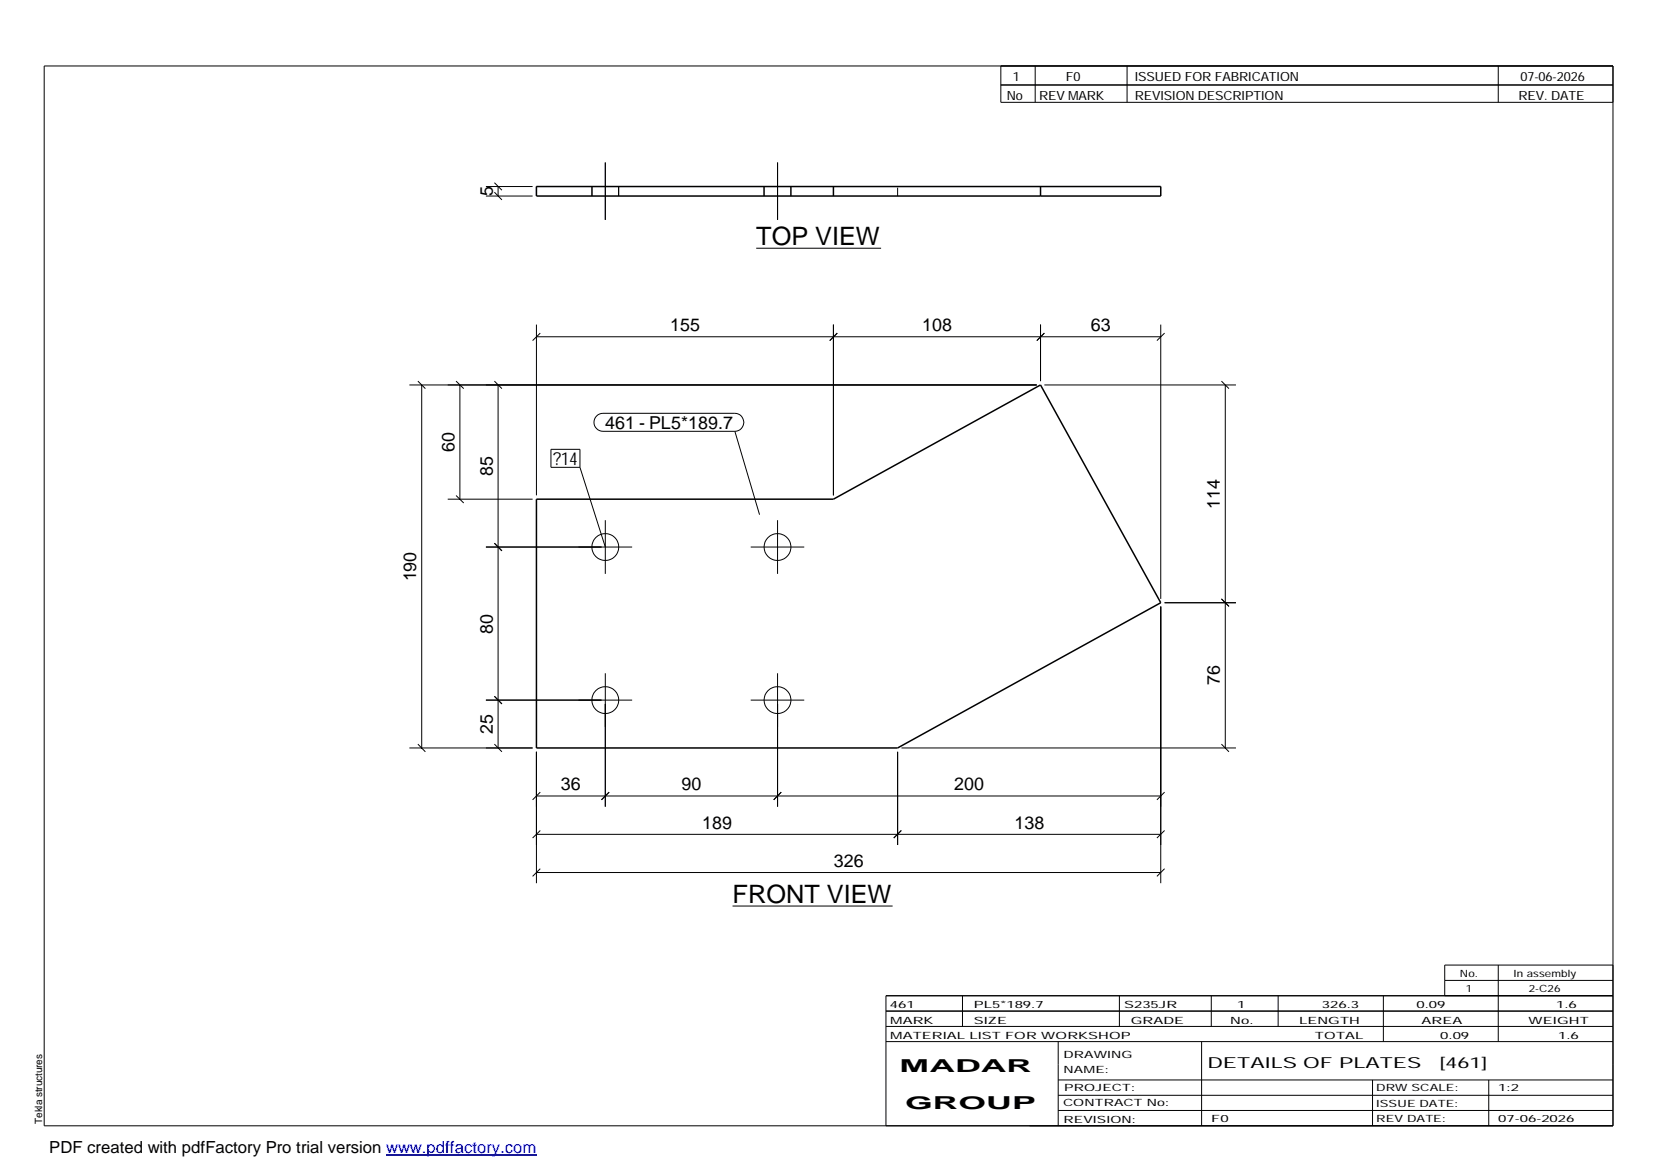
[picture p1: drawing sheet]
<svg xmlns="http://www.w3.org/2000/svg" width="420mm" height="297mm" viewBox="0 0 420 297" stroke-linecap="round" stroke-linejoin="round" font-family="sans-serif">
<g fill="none" stroke="#000" stroke-width=".25">
<path d="M11.2 16.7h398.3v269.1h-398.3zM254.1 16.7v9.3h155.4M262.8 16.7v9.3M286.1 16.7v9.3M380.4 16.7v9.3M254.1 21.6h155.4M123.4 49.8h11.8M123.4 47.4h11.8M125.5 48.8l1.9 1.9M125.5 46.4l1.9 1.9M126.4 47.4v2.4M150.3 47.4v2.4"/>
<path d="M153.7 41.3v14.5M157.1 47.4v2.4M194 47.4v2.4M197.4 41.3v14.5M200.8 47.4v2.4M192 63h31.7M103.9 97.7h159.3M106.1 96.8l1.9 1.9M107.1 97.7v92.2M115.8 96.8l1.9 1.9M116.8 97.7v29M125.5 96.8l1.9 1.9"/>
<path d="M126.4 97.7v92.2M136.2 82.4v43.4M136.2 85.5h158.5M137.2 84.6l-2 1.9M211.6 82.4v43.4M212.6 84.6l-1.9 1.9M264.2 82.4v14.4M265.1 97.7h48.7M265.1 84.6l-1.9 1.9M294.7 82.4v69.6M295.7 84.6l-2 1.9M310.1 96.8l1.9 1.9"/>
<path d="M311.1 97.7v92.2M139.9 114.1h7.3v4.5h-7.3zM147.2 118.6l6.5 20.3M151.5 105.6l.7-.5 .9-.2h33.5a2.29 2.29 0 0 1 2.2 2.3 2.29 2.29 0 0 1-2.2 2.3h-33.5a2.27 2.27 0 0 1-2.1-1.4 2.27 2.27 0 0 1 .5-2.5zM186.6 109.5l6.2 21.2M113.7 126.7h21.5M115.8 125.8l1.9 1.9M123.4 138.9h37.1M125.5 137.9l1.9 2M153.7 132.1v13.6M190.6 138.9h13.6M197.4 132.1v13.6"/>
<path d="M294.7 154v70.2M295.7 153h18.1M310.1 152l1.9 2M123.4 177.7h37.1M125.5 176.8l1.9 1.9M153.7 170.9v33.9M190.6 177.7h13.6M197.4 170.9v33.9M103.9 189.9h31.3M106.1 188.9l1.9 2M125.5 188.9l1.9 2M136.2 190.9v33.3"/>
<path d="M227.9 190.9v23.6M228.9 189.9h84.9M310.1 188.9l1.9 2M136.2 211.8h158.5M136.2 202.1h158.5M137.2 210.8l-2 2M137.2 201.1l-2 2M154.6 201.1l-1.9 2M198.3 201.1l-1.9 2M228.8 210.8l-1.9 2M295.7 210.8l-2 2M295.7 201.1l-2 2"/>
<path d="M136.2 221.5h158.5M137.2 220.5l-2 2M186 230h40.6M295.7 220.5l-2 2M224.9 256.7h184.6M244.3 252.8v7.8M284.2 252.8v7.8M307.5 252.8v7.8M324.5 252.8v7.8M351.2 252.8v11.6M366.8 248.9h42.7M380.4 245v19.4"/>
<path d="M409.5 245h-42.7v7.8M409.5 252.8h-184.6v33M224.9 264.4h184.6M224.9 260.6h184.6M268.6 264.4v21.4M268.6 274.2h140.9M268.6 278.1h140.9M305.1 264.4v21.4M348.4 274.2v11.6M378 274.2v11.6M268.6 281.9h140.9"/>
<circle cx="153.7" cy="138.9" r="3.4"/>
<circle cx="197.4" cy="138.9" r="3.4"/>
<circle cx="153.7" cy="177.7" r="3.4"/>
<circle cx="197.4" cy="177.8" r="3.4"/>
</g>
<path d="M136.2 47.4h158.5v2.4h-158.5zM211.6 47.4v2.4M264.2 47.4v2.4M136.2 126.7h75.4l52.6-29 30.5 55.3-66.8 36.9h-91.7z" fill="none" stroke="#000" stroke-width=".38"/>
<path d="M136.2 47.4v2.4M227.9 49.8v-2.4" fill="none" stroke="#000" stroke-width=".25" stroke-dasharray="2.1 2.1" stroke-linecap="butt"/>
<path d="M98 293.3h38.2" fill="none" stroke="#00f" stroke-width=".3"/>
<g font-size="6.4">
<text x="192" y="62.3">TOP VIEW</text>
<text x="186" y="229.3">FRONT VIEW</text>
</g>
<g font-size="4.5">
<text x="125.1" y="49.8" transform="rotate(-90 125.1 49.8)">5</text>
<text x="170.1" y="84.1">155</text>
<text x="234.1" y="84.1">108</text>
<text x="276.9" y="84.1">63</text>
<text x="153.7" y="108.9">461 - PL5*189.7</text>
<text x="115.4" y="114.8" transform="rotate(-90 115.4 114.8)">60</text>
<text x="140.4" y="118.1">?14</text>
<text x="125.1" y="120.8" transform="rotate(-90 125.1 120.8)">85</text>
<text x="309.7" y="129.1" transform="rotate(-90 309.7 129.1)">114</text>
<text x="105.7" y="147.6" transform="rotate(-90 105.7 147.6)">190</text>
<text x="125.1" y="160.9" transform="rotate(-90 125.1 160.9)">80</text>
<text x="309.7" y="174" transform="rotate(-90 309.7 174)">76</text>
<text x="125.1" y="186.3" transform="rotate(-90 125.1 186.3)">25</text>
<text x="142.4" y="200.7">36</text>
<text x="173" y="200.7">90</text>
<text x="242.3" y="200.7">200</text>
<text x="178.2" y="210.4">189</text>
<text x="257.5" y="210.4">138</text>
<text x="211.7" y="220.1">326</text>
<text x="228.4" y="272.3">MADAR</text>
<text x="229.8" y="281.6">GROUP</text>
</g>
<text font-size="4.2" x="12.5" y="292.7">PDF created with pdfFactory Pro trial version www.pdffactory.com</text>
<g font-size="3.9">
<text x="306.5" y="271.3">DETAILS OF PLATES</text>
<text x="365.4" y="271.3">[461]</text>
</g>
<g font-size="3.2">
<text x="257.1" y="20.5">1</text>
<text x="270.6" y="20.5">F0</text>
<text x="288.1" y="20.5">ISSUED FOR FABRICATION</text>
<text x="386" y="20.5">07-06-2026</text>
<text x="255.6" y="25.5">No</text>
<text x="263.8" y="25.5">REV MARK</text>
<text x="288.1" y="25.5">REVISION DESCRIPTION</text>
<text x="385.5" y="25.5">REV. DATE</text>
</g>
<g font-size="2.5">
<text x="370.6" y="247.9">No.</text>
<text x="372.1" y="251.8">1</text>
<text x="384.3" y="247.9">In assembly</text>
<text x="388.1" y="251.8">2-C26</text>
<text x="225.9" y="255.9">461</text>
<text x="247.3" y="255.9">PL5*189.7</text>
<text x="285.4" y="255.9">S235JR</text>
<text x="314.1" y="255.9">1</text>
<text x="335.6" y="255.9">326.3</text>
<text x="359.6" y="255.9">0.09</text>
<text x="395.1" y="255.9">1.6</text>
<text x="226" y="263.7">MATERIAL LIST FOR WORKSHOP</text>
<text x="226" y="259.9">MARK</text>
<text x="247.2" y="259.9">SIZE</text>
<text x="287.1" y="259.9">GRADE</text>
<text x="312.3" y="259.9">No.</text>
<text x="329.8" y="259.9">LENGTH</text>
<text x="333.8" y="263.7">TOTAL</text>
<text x="360.9" y="259.9">AREA</text>
<text x="365.6" y="263.7">0.09</text>
<text x="388.1" y="259.9">WEIGHT</text>
<text x="395.6" y="263.7">1.6</text>
<text x="270" y="268.5">DRAWING</text>
<text x="270" y="272.5">NAME:</text>
<text x="269.9" y="280.9">CONTRACT No:</text>
<text x="270.2" y="277">PROJECT:</text>
<text x="349.4" y="277.1">DRW SCALE:</text>
<text x="349.4" y="281">ISSUE DATE:</text>
<text x="380.4" y="277.1">1:2</text>
<text x="10.7" y="285.4" transform="rotate(-90 10.7 285.4)">Tekla structures</text>
<text x="270" y="285">REVISION:</text>
<text x="307.5" y="284.8">F0</text>
<text x="349.4" y="284.8">REV DATE:</text>
<text x="380.4" y="284.8">07-06-2026</text>
</g>
</svg>
